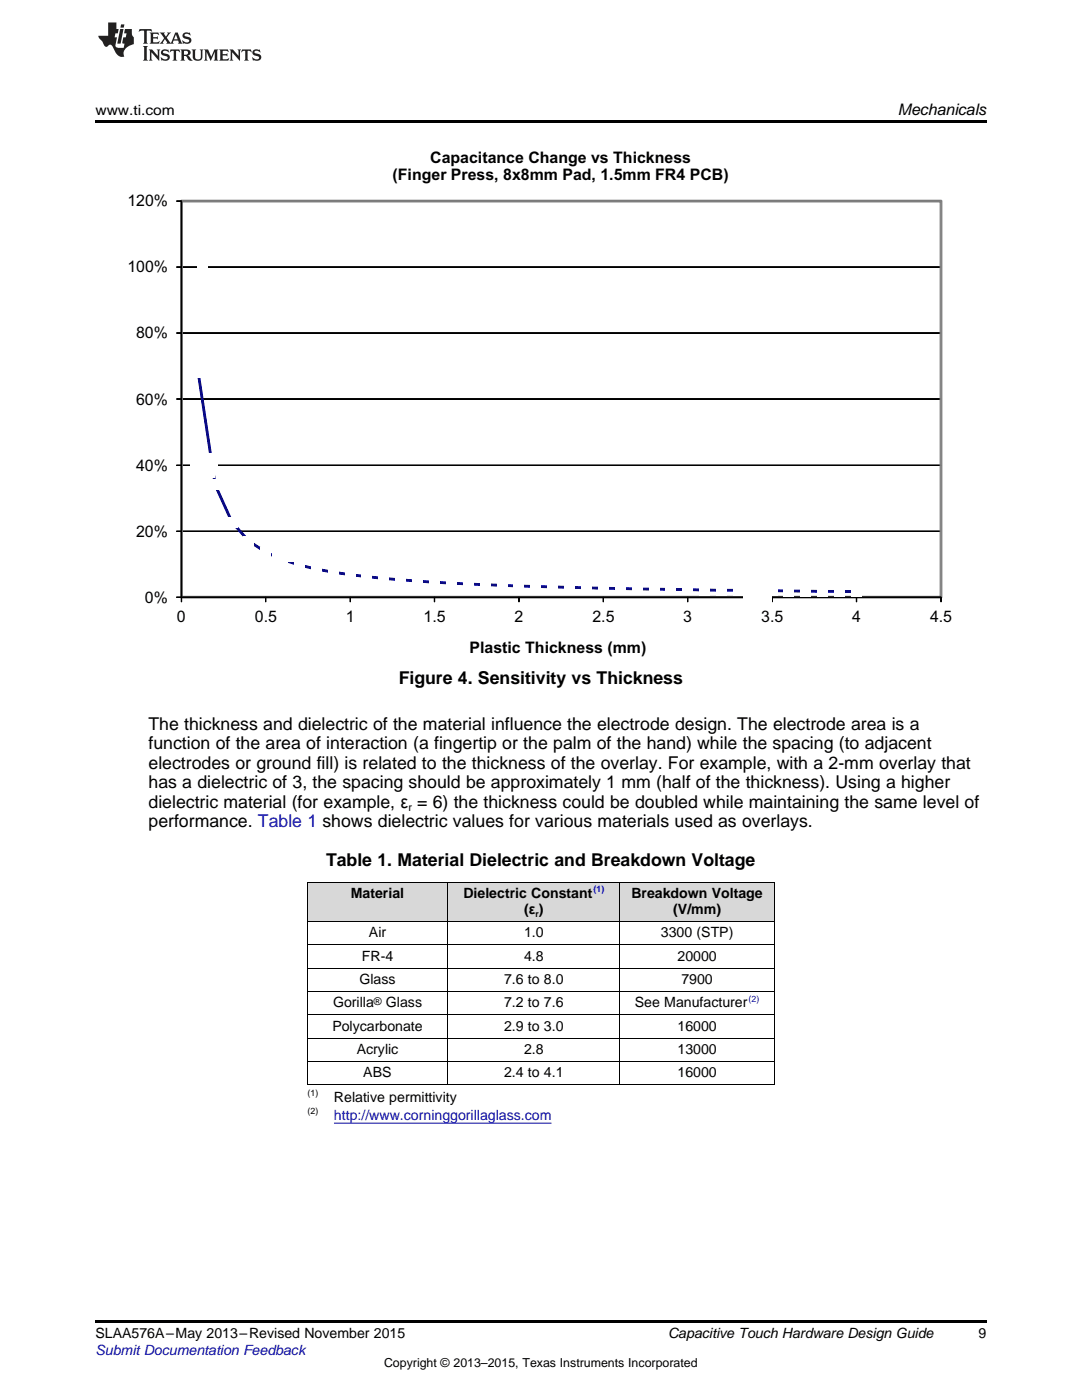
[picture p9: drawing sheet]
<svg xmlns="http://www.w3.org/2000/svg" width="216mm" height="279mm" viewBox="0 0 216 279" stroke-linecap="round" stroke-linejoin="round" font-family="sans-serif">
<g fill="#d8d8d8">
<path d="M61.4 176.1h27.9v7.8h-27.9z"/>
<path d="M89.3 176.1h34.5v7.8h-34.5z"/>
<path d="M123.8 176.1h30.7v7.8h-30.7z"/>
</g>
<path d="M61.4 216.5h.1zM123.6 216.5h.2zM154.4 216.5h.1zM19 263.5h177.8v.6h-177.8z" fill="#000"/>
<g fill="none" stroke="#000" stroke-width=".2">
<path d="M36.2 53.3h151.6zM36.2 40.1l151.6 .1zM36.2 79.6l151.6 .1zM36.2 66.4l151.6 .1zM36.2 92.8l151.6 .1zM36.2 106l151.6 .1zM61.4 176.1h93.1M61.4 176.1v40.4M89.3 176.1v40.4M123.7 176.1v40.4M154.5 176.1v40.4M61.4 197.9h93.1"/>
<path d="M61.4 193.2h93.1M61.4 188.5h93.1M61.4 183.9h93.1M61.4 216.5h93.1M61.4 211.8h93.1M61.4 207.2h93.1M61.4 202.5h93.1"/>
</g>
<path d="M36.2 106l151.6 .1zM36.2 92.8l151.6 .1zM36.2 79.6l151.6 .1zM36.2 66.4l151.6 .1zM36.2 53.3h151.6zM36.2 40.1l151.6 .1z" fill-rule="evenodd" fill="#000"/>
<path d="M36.1 40h151.8v79.3h-151.8zM36.2 40.3l.2-.2v79.1l-.2-.2h151.6l-.2 .2v-79.1l.2 .2z" fill-rule="evenodd" fill="#808080"/>
<path d="M36.1 40h151.8v79.3h-151.8zM36.2 40.3h151.6l-.2-.2v79.1l.2-.2h-151.6l.2 .2v-79.1z" fill="none" stroke="#808080" stroke-width=".2"/>
<g fill="none" stroke="#000" stroke-width=".2">
<path d="M35.2 53.3h1zM35.2 40.1l1 .1zM36.2 40.1l.1 79.1zM36.2 40.1v79.1h151.6M35.2 79.6l1 .1zM35.2 66.4l1 .1zM35.2 92.8l1 .1zM35.2 119.1l1 .1zM35.2 106l1 .1zM36.2 119.2l.1 .9zM36.2 119.1l151.6 .1zM53 119.2l.1 .9z"/>
<path d="M69.8 119.2l.1 .9zM86.7 119.2v.9zM103.5 119.2l.1 .9zM120.3 119.2l.1 .9zM137.2 119.2l.1 .9zM154 119.2l.1 .9zM170.9 119.2l.1 .9zM187.7 119.2l.1 .9z"/>
</g>
<g fill="#000">
<path d="M35.2 119.1l1 .1zM35.2 106l1 .1zM35.2 92.8l1 .1zM35.2 79.6l1 .1zM35.2 66.4l1 .1zM35.2 53.3h1zM35.2 40.1l1 .1z" fill-rule="evenodd"/>
<path d="M36.2 119.2l.1 .9zM53 119.2l.1 .9zM69.8 119.2l.1 .9zM86.7 119.2v.9zM103.5 119.2l.1 .9zM120.3 119.2l.1 .9zM137.2 119.2l.1 .9zM154 119.2l.1 .9zM170.9 119.2l.1 .9zM187.7 119.2l.1 .9z" fill-rule="evenodd"/>
</g>
<g fill="#fff">
<path d="M38.8 91.2h4.8v4.7h-4.8z" fill-rule="evenodd"/>
<path d="M38.8 91.2h4.8v4.7h-4.8z" fill-rule="evenodd"/>
<path d="M55 107.9h4.8v4.8h-4.8z" fill-rule="evenodd"/>
<path d="M55 107.9h4.8v4.8h-4.8z" fill-rule="evenodd"/>
<path d="M149.2 116.3h4.7v4.8h-4.7z" fill-rule="evenodd"/>
<path d="M149.2 116.3h4.7v4.8h-4.7z" fill-rule="evenodd"/>
</g>
<path d="M39.4 74.2l.3 .1 3.4 22.4 3.4 7.5 3.2 3.6 3.4 2.2a49.2 49.2 0 0 0 16.8 4.5 457 457 0 0 0 43.8 2.5l26.9 .6 30.3 .3 .2 .2-.2 .1-16.9-.1a1479.7 1479.7 0 0 1-70.6-1.9l-6.8-.6a86.5 86.5 0 0 1-20.3-3.7 24.2 24.2 0 0 1-6.8-3.8l-3.4-3.8-3.3-7.5z" fill-rule="evenodd" fill="#000080"/>
<path d="M39.4 74.2l.3 .1 3.4 22.4 3.4 7.5 3.2 3.6 3.4 2.2a49.2 49.2 0 0 0 16.8 4.5 457 457 0 0 0 43.8 2.5l26.9 .6 30.3 .3 .2 .2-.2 .1-16.9-.1a1479.7 1479.7 0 0 1-70.6-1.9l-6.8-.6a86.5 86.5 0 0 1-20.3-3.7 24.2 24.2 0 0 1-6.8-3.8l-3.4-3.8-3.3-7.5z" fill="none" stroke="#000080" stroke-width=".2"/>
<g fill="#fff">
<path d="M38.5 73.3h2.1v2.1h-2.1z" fill-rule="evenodd"/>
<path d="M41.8 95.7h2.2v2.1h-2.2z" fill-rule="evenodd"/>
<path d="M45.2 103.2h2.2v2.1h-2.2z" fill-rule="evenodd"/>
<path d="M48.6 106.9h2.1v2.2h-2.1z" fill-rule="evenodd"/>
<path d="M51.9 109.1h2.2v2.2h-2.2z" fill-rule="evenodd"/>
<path d="M55.3 110.7h2.2v2.1h-2.2z" fill-rule="evenodd"/>
<path d="M58.7 111.7h2.2v2.2h-2.2z" fill-rule="evenodd"/>
<path d="M62 112.5h2.2v2.2h-2.2z" fill-rule="evenodd"/>
<path d="M65.4 113.2h2.2v2.1h-2.2z" fill-rule="evenodd"/>
<path d="M68.8 113.6h2.2v2.2h-2.2z" fill-rule="evenodd"/>
<path d="M72.1 114h2.2v2.2h-2.2z" fill-rule="evenodd"/>
<path d="M75.5 114.4h2.2v2.1h-2.2z" fill-rule="evenodd"/>
<path d="M78.9 114.7h2.2v2.1h-2.2z" fill-rule="evenodd"/>
<path d="M82.3 114.9h2.2v2.2h-2.2z" fill-rule="evenodd"/>
<path d="M85.6 115.2h2.2v2.1h-2.2z" fill-rule="evenodd"/>
<path d="M89 115.3h2.2v2.2h-2.2z" fill-rule="evenodd"/>
<path d="M92.4 115.5h2.1v2.1h-2.1z" fill-rule="evenodd"/>
<path d="M95.7 115.6h2.2v2.2h-2.2z" fill-rule="evenodd"/>
<path d="M99.1 115.8h2.2v2.1h-2.2z" fill-rule="evenodd"/>
<path d="M102.5 115.9h2.1v2.1h-2.1z" fill-rule="evenodd"/>
<path d="M105.8 116h2.2v2.1h-2.2z" fill-rule="evenodd"/>
<path d="M109.2 116.1h2.2v2.1h-2.2z" fill-rule="evenodd"/>
<path d="M112.6 116.2h2.1v2.1h-2.1z" fill-rule="evenodd"/>
<path d="M115.9 116.3h2.2v2.1h-2.2z" fill-rule="evenodd"/>
<path d="M119.3 116.4h2.2v2.1h-2.2z" fill-rule="evenodd"/>
<path d="M122.7 116.4h2.1v2.1h-2.1z" fill-rule="evenodd"/>
<path d="M126 116.5h2.2v2.1h-2.2z" fill-rule="evenodd"/>
<path d="M129.4 116.5h2.2v2.2h-2.2z" fill-rule="evenodd"/>
<path d="M132.8 116.6h2.1v2.1h-2.1z" fill-rule="evenodd"/>
<path d="M136.1 116.6h2.2v2.2h-2.2z" fill-rule="evenodd"/>
<path d="M139.5 116.7h2.2v2.1h-2.2z" fill-rule="evenodd"/>
<path d="M142.9 116.8h2.1v2.1h-2.1z" fill-rule="evenodd"/>
<path d="M146.2 116.8h2.2v2.1h-2.2z" fill-rule="evenodd"/>
<path d="M149.6 116.8h2.2v2.1h-2.2z" fill-rule="evenodd"/>
<path d="M153 116.8h2.1v2.2h-2.1z" fill-rule="evenodd"/>
<path d="M156.3 116.9h2.2v2.1h-2.2z" fill-rule="evenodd"/>
<path d="M159.7 116.9h2.2v2.2h-2.2z" fill-rule="evenodd"/>
<path d="M163.1 117h2.2v2.1h-2.2z" fill-rule="evenodd"/>
<path d="M166.4 117h2.2v2.1h-2.2z" fill-rule="evenodd"/>
<path d="M169.8 117h2.2v2.2h-2.2z" fill-rule="evenodd"/>
<path d="M39.4 52.3h2.2v2.1h-2.2z" fill-rule="evenodd"/>
<path d="M38.1 90.4h4.8v4.8h-4.8z" fill-rule="evenodd"/>
<path d="M54.3 107.2h4.8v4.8h-4.8z" fill-rule="evenodd"/>
<path d="M148.4 115.6h4.8v4.8h-4.8z" fill-rule="evenodd"/>
</g>
<path d="M19 24h177.8v.6h-177.8z" fill="#000"/>
<g fill="#231f20">
<path d="M27.8 5.8l-.1 .6 .5-.3h.5l.1 .2v2.1l-.3 .3h1l-.2-.3v-2.1v-.2h.6l.4 .3-.1-.6zM29.9 6.5l.2 .4v1.5l-.2 .3h1.8l.1-.5a1.04 1.04 0 0 1-1.2 .1v-.6h.5l.4 .2v-.7l-.4 .2h-.5v-.6h.8l.3 .2-.1-.5zM31.9 6.5l.9 1.1-1 1.1h.9l-.2-.2 .4-.7 .5 .7-.2 .2h1.5l-.2-.2 .1-.4h.9l.2 .4-.2 .2h.9l-.2-.3-.7-1.9h-.5l-.9 2.1-.8-1.1 .8-1h-.8l.2 .3-.4 .5-.4-.6 .2-.2zM35.1 6.9l.4 .9h-.8zM36.6 6.6a.63 .63 0 0 0-.2 .7 .63 .63 0 0 0 .6 .4l.6 .2 .2 .2a.75 .75 0 0 1-.8 .4 .75 .75 0 0 1-.6-.5l.1 .7 .2-.1a1.11 1.11 0 0 0 1.5-.5 1.13 1.13 0 0 0-1.3-.9v-.3a1.04 1.04 0 0 1 1.1 .2l-.1-.6-.2 .1-.5-.1zM28.5 9.2l.3 .3v2.2l-.3 .4h1l-.2-.4v-2.2l.2-.3zM29.7 9.9l.2 .3v1.5l-.2 .4h.7l-.2-.4v-1.3l1.6 1.7v-1.9l.2-.3h-.7l.2 .3v.9l-1.1-1.2zM32.3 10a.62 .62 0 0 0-.2 .7 .62 .62 0 0 0 .6 .4l.6 .2 .2 .2a.76 .76 0 0 1-.8 .4 .76 .76 0 0 1-.6-.5l.1 .7 .2-.1a1.11 1.11 0 0 0 1.5-.6 1.13 1.13 0 0 0-1.3-.8v-.3a1.04 1.04 0 0 1 1.1 .1l-.1-.5-.2 .1-.5-.2zM34 9.9l-.1 .6a.61 .61 0 0 1 .7-.3l.1 1.5-.3 .4h1l-.3-.4 .1-1.5a.63 .63 0 0 1 .7 .3l-.1-.6zM36 9.9l.2 .3v1.5l-.2 .4h.9l-.2-.2v-.7l.6 .2a.76 .76 0 0 0 1.1 .6l-1-.9a.58 .58 0 0 0 .6-.6 .58 .58 0 0 0-.5-.6zM36.7 10.2l.1-.1a.45 .45 0 0 1 .6 .1 .45 .45 0 0 1 .1 .5l-.8 .2zM38.2 9.9l.2 .2a2.17 2.17 0 0 0 .4 1.9 .99 .99 0 0 0 1.6-.7v-1.1l.2-.3h-.7l.1 .2a1.92 1.92 0 0 1-.1 1.7 .6 .6 0 0 1-1-.5v-1.1l.2-.3zM40.7 9.9l.2 .3v1.5l-.2 .4h.7l-.2-.4v-1.4l.8 1.8 .9-1.8v1.4l-.2 .4h.9l-.3-.4v-1.5l.3-.3h-.8l-.6 1.4-.7-1.4zM43.7 9.9l.3 .3v1.5l-.3 .4h1.9l.1-.6a1.04 1.04 0 0 1-1.3 .2v-.6h.6l.4 .1v-.6l-.4 .2h-.6l.1-.6h.7l.4 .2-.1-.5zM45.8 9.9l.2 .3v1.5l-.2 .4h.8l-.3-.4v-1.3l1.6 1.7v-1.9l.2-.3h-.7l.2 .3v.9l-1.1-1.2zM48.3 9.9l-.1 .6a.61 .61 0 0 1 .7-.3v1.5l-.2 .4h.9l-.2-.4v-1.5a.63 .63 0 0 1 .8 .3l-.1-.6zM50.6 10a.62 .62 0 0 0-.2 .7 .62 .62 0 0 0 .6 .4l.6 .2 .1 .2a.76 .76 0 0 1-.7 .4 .76 .76 0 0 1-.6-.5l.1 .7 .1-.1a1.11 1.11 0 0 0 1.5-.6 1.13 1.13 0 0 0-1.2-.8l-.1-.3a1.04 1.04 0 0 1 1.2 .1l-.2-.5-.1 .1-.5-.2z"/>
<path d="M21.6 4.5v2.6h-2l.1 .4 .8 .9a.91 .91 0 0 0 .9 .9 .56 .56 0 0 1 .5-.4 .56 .56 0 0 1 .5 .3l.4 .8a1.53 1.53 0 0 0 2 1.3 1.54 1.54 0 0 1 1-2.1l.9-.4-.1-1.4a1.52 1.52 0 0 1-.3-1.6h-1.4l-.1 .9h.5l-.2 .8h-.5l-.2 .9v.2l.4 .1-.1 .9a1.93 1.93 0 0 1-1.6-.3l.2-1.8h-.4l.1-.8h.5l.2-.9h-.5v-1.3zM24 5.8l-.6 2.9h.7l.5-2.9zM24.2 4.9l-.2 .6h.7l.1-.6z"/>
</g>
<path d="M66.6 224.2h43.5" fill="none" stroke="#00f" stroke-width=".2"/>
<g font-size="3.5">
<text x="79.6" y="136.5">Figure 4. Sensitivity vs Thickness</text>
<text x="29.6" y="145.7">The thickness and dielectric of the material influence the electrode design. The electrode area is a</text>
<text x="29.6" y="149.5">function of the area of interaction (a fingertip or the palm of the hand) while the spacing (to adjacent</text>
<text x="29.6" y="153.4">electrodes or ground fill) is related to the thickness of the overlay. For example, with a 2-mm overlay that</text>
<text x="29.6" y="157.3">has a dielectric of 3, the spacing should be approximately 1 mm (half of the thickness). Using a higher</text>
<text x="29.6" y="161.2">dielectric material (for example, ε = 6) the thickness could be doubled while maintaining the same level of</text>
<text x="29.6" y="165.1">performance. Table 1 shows dielectric values for various materials used as overlays.</text>
<text x="65.1" y="172.8">Table 1. Material Dielectric and Breakdown Voltage</text>
</g>
<g font-size="3.2">
<text x="179.1" y="23">Mechanicals</text>
<text x="85.8" y="32.5">Capacitance Change vs Thickness</text>
<text x="25.4" y="41.2">120%</text>
<text x="78.3" y="36">(Finger Press, 8x8mm Pad, 1.5mm FR4 PCB)</text>
<text x="25.4" y="54.4">100%</text>
<text x="27.1" y="67.6">80%</text>
<text x="27.1" y="80.7">60%</text>
<text x="27.1" y="93.9">40%</text>
<text x="27.1" y="107.1">20%</text>
<text x="28.9" y="120.3">0%</text>
<text x="35.3" y="124.1">0</text>
<text x="50.8" y="124.1">0.5</text>
<text x="69" y="124.1">1</text>
<text x="84.5" y="124.1">1.5</text>
<text x="102.7" y="124.1">2</text>
<text x="118.2" y="124.1">2.5</text>
<text x="136.3" y="124.1">3</text>
<text x="151.9" y="124.1">3.5</text>
<text x="170" y="124.1">4</text>
<text x="185.6" y="124.1">4.5</text>
<text x="93.7" y="130.2">Plastic Thickness (mm)</text>
</g>
<g font-size="2.8">
<text x="19" y="23">www.ti.com</text>
<text x="70" y="179.2">Material</text>
<text x="92.5" y="179.2">Dielectric Constant</text>
<text x="126" y="179.2">Breakdown Voltage</text>
<text x="104.6" y="182.4">(ε )</text>
<text x="134.3" y="182.4">(V/mm)</text>
<text x="72.2" y="191.7">FR-4</text>
<text x="73.6" y="187">Air</text>
<text x="104.6" y="187">1.0</text>
<text x="104.6" y="191.7">4.8</text>
<text x="131.9" y="187">3300 (STP)</text>
<text x="135.2" y="191.7">20000</text>
<text x="71.7" y="196.4">Glass</text>
<text x="100.6" y="196.4">7.6 to 8.0</text>
<text x="136" y="196.4">7900</text>
<text x="66.5" y="201">Gorilla</text>
<text x="77" y="201">Glass</text>
<text x="100.6" y="201">7.2 to 7.6</text>
<text x="126.7" y="201">See Manufacturer</text>
<text x="66.3" y="205.7">Polycarbonate</text>
<text x="100.6" y="205.7">2.9 to 3.0</text>
<text x="135.2" y="205.7">16000</text>
<text x="71.2" y="210.3">Acrylic</text>
<text x="72.5" y="215">ABS</text>
<text x="100.6" y="215">2.4 to 4.1</text>
<text x="104.6" y="210.3">2.8</text>
<text x="135.2" y="210.3">13000</text>
<text x="135.2" y="215">16000</text>
<text x="66.6" y="219.9">Relative permittivity</text>
<text x="19" y="267.1">SLAA576A–May 2013–Revised November 2015</text>
<text x="133.3" y="267.1">Capacitive Touch Hardware Design Guide</text>
<text x="195.3" y="267">9</text>
</g>
<g font-size="2.8" fill="#00f">
<text x="66.6" y="223.4">http://www.corninggorillaglass.com</text>
<text x="19" y="270.4">Submit Documentation Feedback</text>
</g>
<text font-size="2.5" x="76.6" y="272.7">Copyright © 2013–2015, Texas Instruments Incorporated</text>
<g font-size="2.1">
<text x="81.5" y="161.9">r</text>
<text x="74.6" y="200.6">®</text>
</g>
<g font-size="1.8" fill="#00f">
<text x="118.4" y="178.1">(1)</text>
<text x="149.4" y="199.9">(2)</text>
</g>
<g font-size="1.8">
<text x="106.9" y="183">r</text>
<text x="61.4" y="218.7">(1)</text>
<text x="61.4" y="222.3">(2)</text>
</g>
</svg>
